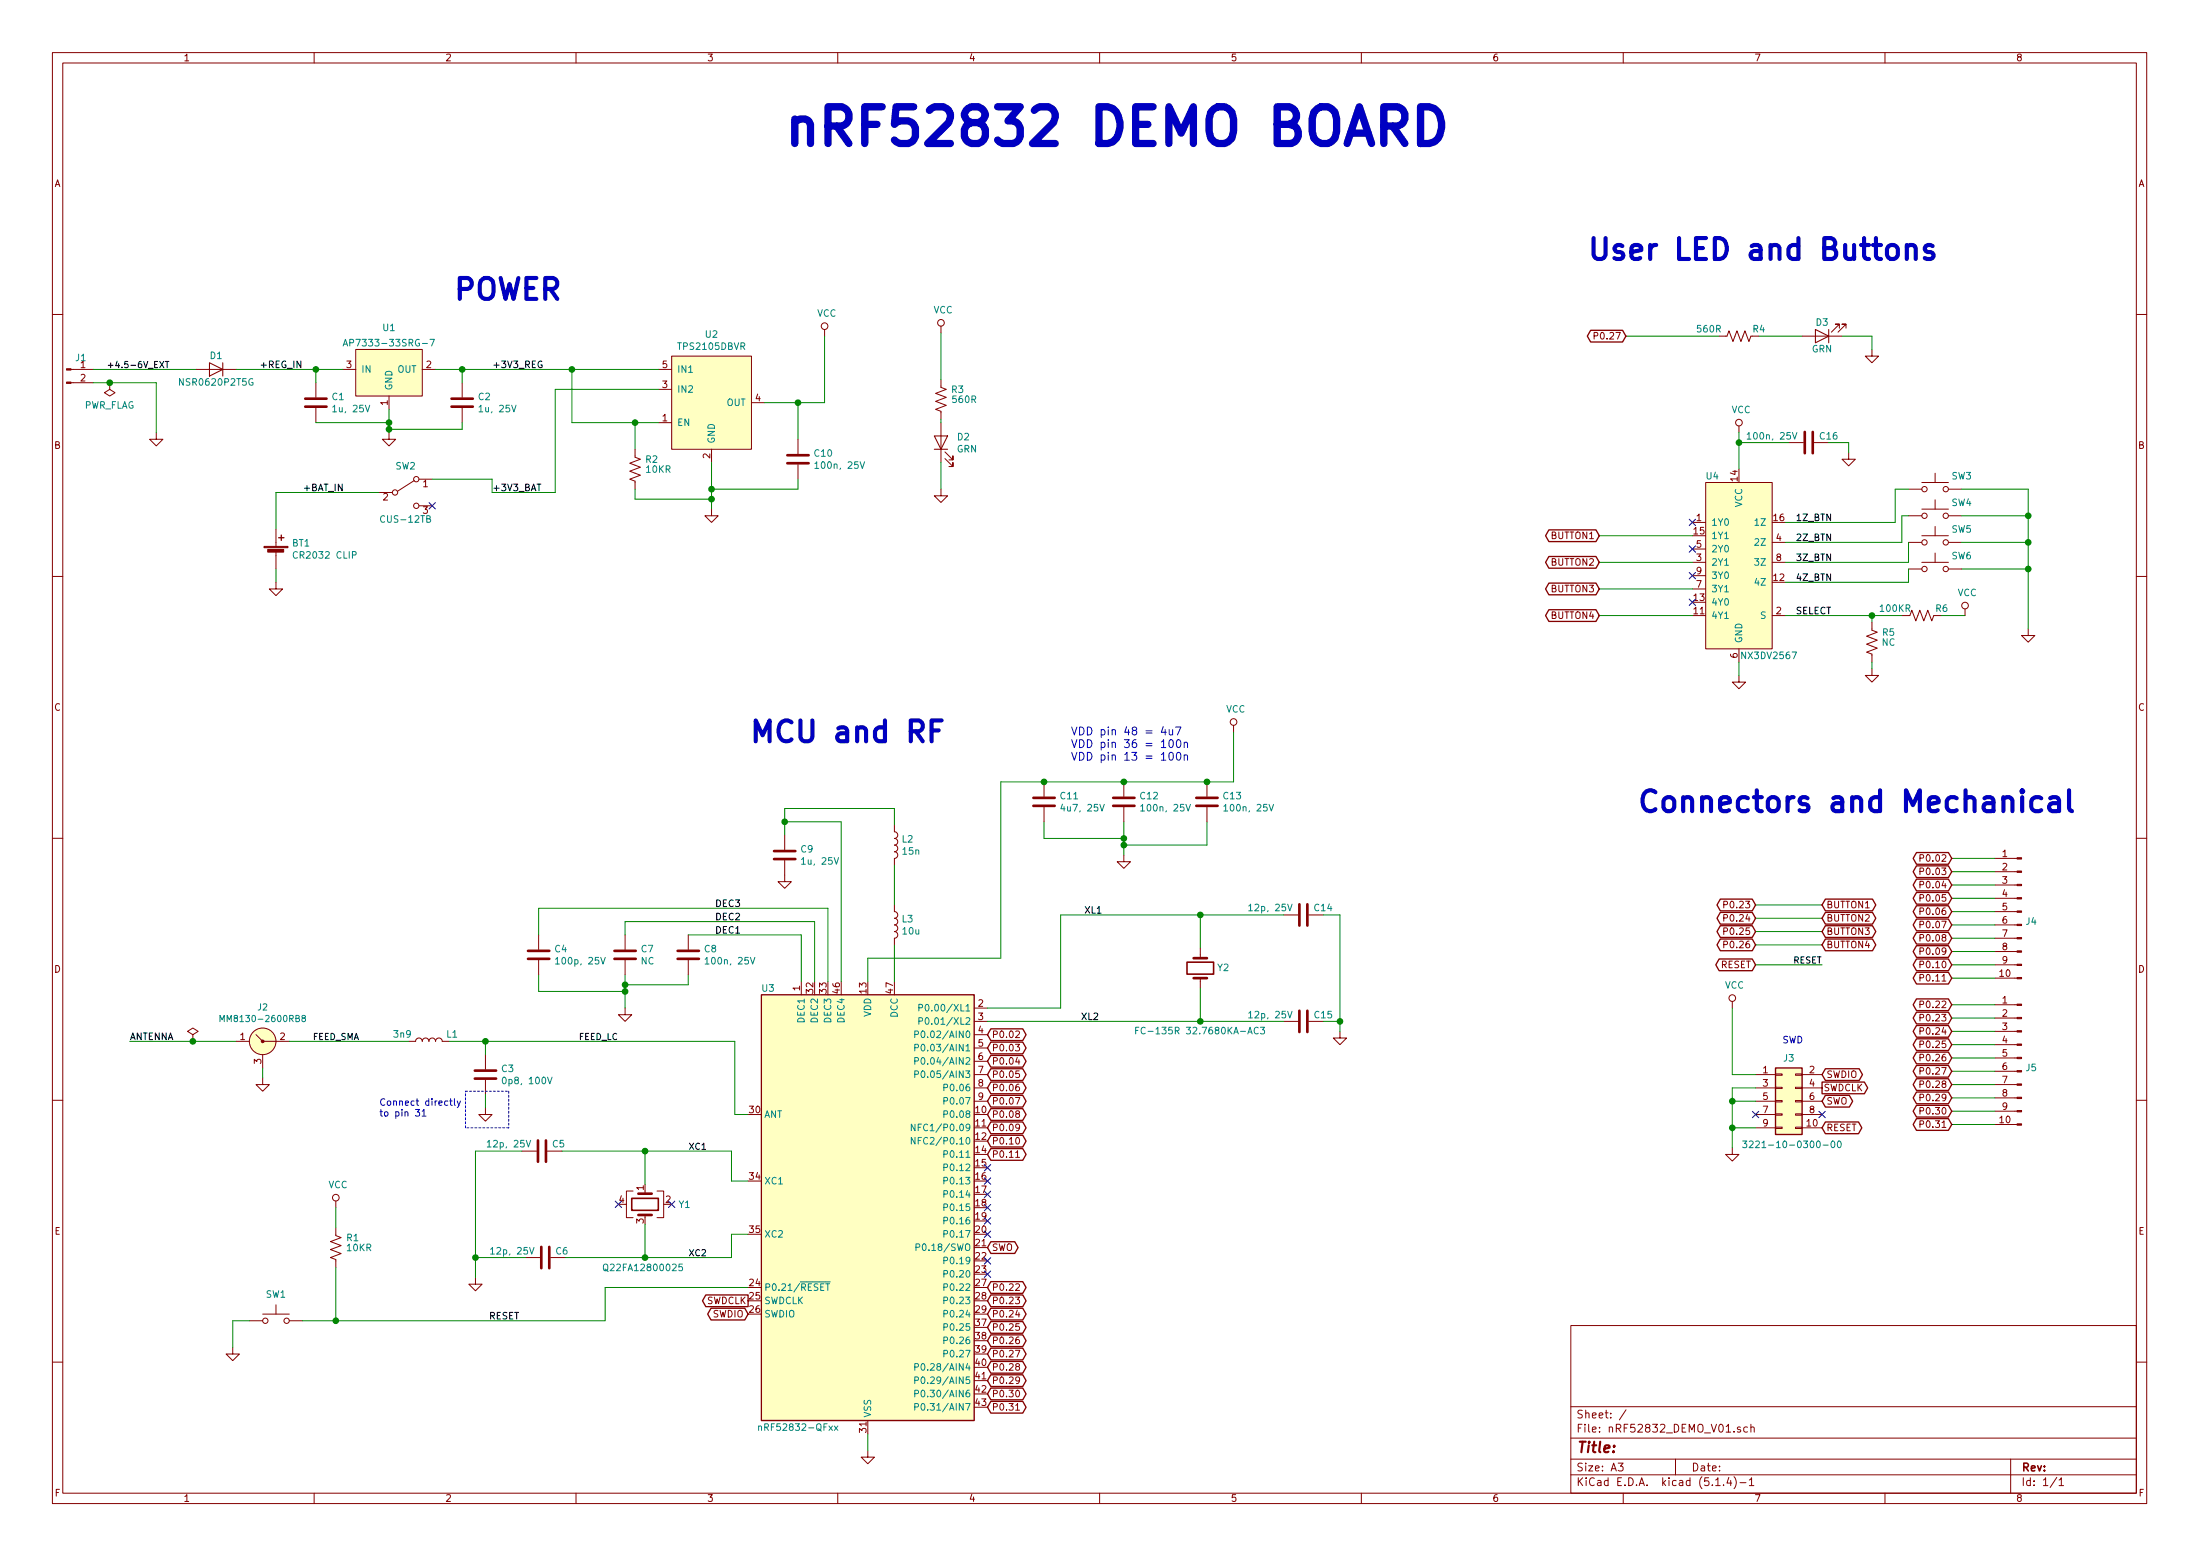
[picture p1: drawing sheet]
EESchema Schematic File Version 4
LIBS:nRF52832_DEMO_V01-cache
EELAYER 30 0
EELAYER END
$Descr A3 16535 11693
encoding utf-8
Sheet 1 1
Title ""
Date ""
Rev ""
Comp ""
Comment1 ""
Comment2 ""
Comment3 ""
Comment4 ""
$EndDescr
$Comp
L Device:C C6
U 1 1
P 4100 9450
F 0 "C6" V 4050 9575 50  0000 C CNN
F 1 "12p, 25V" V 4050 9200 50  0000 C CNN
F 2 "Capacitor_SMD:C_0402_1005Metric" H 4138 9300 50  0001 C CNN
F 3 "~" H 4100 9450 50  0001 C CNN
	1    4100 9450
	0    1    1    0   
$EndComp
$Comp
L Device:C C5
U 1 1
P 4075 8650
F 0 "C5" V 4125 8525 50  0000 C CNN
F 1 "12p, 25V" V 4125 8900 50  0000 C CNN
F 2 "Capacitor_SMD:C_0402_1005Metric" H 4113 8500 50  0001 C CNN
F 3 "~" H 4075 8650 50  0001 C CNN
	1    4075 8650
	0    -1   -1   0   
$EndComp
$Comp
L Device:C C8
U 1 1
P 5175 7175
F 0 "C8" H 5290 7221 50  0000 L CNN
F 1 "100n, 25V" H 5290 7130 50  0000 L CNN
F 2 "Capacitor_SMD:C_0402_1005Metric" H 5213 7025 50  0001 C CNN
F 3 "~" H 5175 7175 50  0001 C CNN
	1    5175 7175
	1    0    0    -1  
$EndComp
$Comp
L Device:C C11
U 1 1
P 7850 6025
F 0 "C11" H 7965 6071 50  0000 L CNN
F 1 "4u7, 25V" H 7965 5980 50  0000 L CNN
F 2 "Capacitor_SMD:C_0603_1608Metric" H 7888 5875 50  0001 C CNN
F 3 "~" H 7850 6025 50  0001 C CNN
	1    7850 6025
	1    0    0    -1  
$EndComp
$Comp
L Device:C C12
U 1 1
P 8450 6025
F 0 "C12" H 8565 6071 50  0000 L CNN
F 1 "100n, 25V" H 8565 5980 50  0000 L CNN
F 2 "Capacitor_SMD:C_0402_1005Metric" H 8488 5875 50  0001 C CNN
F 3 "~" H 8450 6025 50  0001 C CNN
	1    8450 6025
	1    0    0    -1  
$EndComp
$Comp
L Device:C C7
U 1 1
P 4700 7175
F 0 "C7" H 4815 7221 50  0000 L CNN
F 1 "NC" H 4815 7130 50  0000 L CNN
F 2 "Capacitor_SMD:C_0402_1005Metric" H 4738 7025 50  0001 C CNN
F 3 "~" H 4700 7175 50  0001 C CNN
	1    4700 7175
	1    0    0    -1  
$EndComp
$Comp
L Connector_Generic:Conn_02x05_Odd_Even J3
U 1 1
P 13400 8275
F 0 "J3" H 13450 8600 50  0000 C CNN
F 1 "3221-10-0300-00" H 13475 7950 50  0000 C CNN
F 2 "nRF52832_DEMO_V01:3221-10-0300-00" H 13400 8275 50  0001 C CNN
F 3 "~" H 13400 8275 50  0001 C CNN
	1    13400 8275
	1    0    0    -1  
$EndComp
$Comp
L Switch:SW_Push SW4
U 1 1
P 14550 3875
F 0 "SW4" H 14750 3975 50  0000 C CNN
F 1 "SW_Push" H 14550 4069 50  0001 C CNN
F 2 "nRF52832_DEMO_V01:Pushbutton_Generic" H 14550 4075 50  0001 C CNN
F 3 "~" H 14550 4075 50  0001 C CNN
	1    14550 3875
	1    0    0    -1  
$EndComp
$Comp
L Switch:SW_Push SW3
U 1 1
P 14550 3675
F 0 "SW3" H 14750 3775 50  0000 C CNN
F 1 "SW_Push" H 14550 3869 50  0001 C CNN
F 2 "nRF52832_DEMO_V01:Pushbutton_Generic" H 14550 3875 50  0001 C CNN
F 3 "~" H 14550 3875 50  0001 C CNN
	1    14550 3675
	1    0    0    -1  
$EndComp
$Comp
L Switch:SW_Push SW1
U 1 1
P 2075 9925
F 0 "SW1" H 2075 10125 50  0000 C CNN
F 1 "SW_Push" H 2075 10119 50  0001 C CNN
F 2 "nRF52832_DEMO_V01:Pushbutton_Generic" H 2075 10125 50  0001 C CNN
F 3 "~" H 2075 10125 50  0001 C CNN
	1    2075 9925
	1    0    0    -1  
$EndComp
$Comp
L Device:LED D3
U 1 1
P 13700 2525
F 0 "D3" H 13700 2425 50  0000 C CNN
F 1 "GRN" H 13700 2625 50  0000 C CNN
F 2 "LED_SMD:LED_0603_1608Metric" H 13700 2525 50  0001 C CNN
F 3 "~" H 13700 2525 50  0001 C CNN
	1    13700 2525
	-1   0    0    1   
$EndComp
$Comp
L Device:R_US R1
U 1 1
P 2525 9375
F 0 "R1" H 2600 9450 50  0000 L CNN
F 1 "10KR" H 2600 9375 50  0000 L CNN
F 2 "Resistor_SMD:R_0402_1005Metric" V 2565 9365 50  0001 C CNN
F 3 "~" H 2525 9375 50  0001 C CNN
	1    2525 9375
	1    0    0    -1  
$EndComp
$Comp
L Device:R_US R4
U 1 1
P 13075 2525
F 0 "R4" V 13125 2375 50  0000 C CNN
F 1 "560R" V 13125 2750 50  0000 C CNN
F 2 "Resistor_SMD:R_0402_1005Metric" V 13115 2515 50  0001 C CNN
F 3 "~" H 13075 2525 50  0001 C CNN
	1    13075 2525
	0    -1   -1   0   
$EndComp
Text GLabel 13700 8075 2    50   BiDi ~ 0
SWDIO
Text GLabel 13700 8275 2    50   BiDi ~ 0
SWO
Text GLabel 13700 8475 2    50   BiDi ~ 0
RESET
Text GLabel 13700 8175 2    50   Output ~ 0
SWDCLK
NoConn ~ 13700 8375
NoConn ~ 13200 8375
$Comp
L power:GND #PWR020
U 1 1
P 13025 8625
F 0 "#PWR020" H 13025 8375 50  0001 C CNN
F 1 "GND" H 13030 8452 50  0001 C CNN
F 2 "" H 13025 8625 50  0001 C CNN
F 3 "" H 13025 8625 50  0001 C CNN
	1    13025 8625
	1    0    0    -1  
$EndComp
Wire Wire Line
	13200 8175 13025 8175
Wire Wire Line
	13025 8175 13025 8275
Wire Wire Line
	13200 8275 13025 8275
Connection ~ 13025 8275
Wire Wire Line
	13025 8275 13025 8475
Wire Wire Line
	13200 8475 13025 8475
Connection ~ 13025 8475
Wire Wire Line
	13025 8475 13025 8625
Text GLabel 5625 9775 0    50   Output ~ 0
SWDCLK
Text GLabel 7425 9375 2    50   BiDi ~ 0
SWO
$Comp
L power:GND #PWR02
U 1 1
P 1750 10125
F 0 "#PWR02" H 1750 9875 50  0001 C CNN
F 1 "GND" H 1755 9952 50  0001 C CNN
F 2 "" H 1750 10125 50  0001 C CNN
F 3 "" H 1750 10125 50  0001 C CNN
	1    1750 10125
	1    0    0    -1  
$EndComp
$Comp
L power:VCC #PWR05
U 1 1
P 2525 9075
F 0 "#PWR05" H 2525 8925 50  0001 C CNN
F 1 "VCC" H 2542 9248 50  0000 C CNN
F 2 "" H 2525 9075 50  0001 C CNN
F 3 "" H 2525 9075 50  0001 C CNN
	1    2525 9075
	1    0    0    -1  
$EndComp
$Comp
L power:GND #PWR07
U 1 1
P 3575 9600
F 0 "#PWR07" H 3575 9350 50  0001 C CNN
F 1 "GND" H 3580 9427 50  0001 C CNN
F 2 "" H 3575 9600 50  0001 C CNN
F 3 "" H 3575 9600 50  0001 C CNN
	1    3575 9600
	1    0    0    -1  
$EndComp
Wire Wire Line
	3575 9600 3575 9450
Wire Wire Line
	5500 9450 5500 9275
Wire Wire Line
	5500 9275 5625 9275
Wire Wire Line
	4250 9450 4850 9450
Wire Wire Line
	3575 9450 3575 8650
Connection ~ 3575 9450
Wire Wire Line
	5500 8650 5500 8875
Wire Wire Line
	5500 8875 5625 8875
Wire Wire Line
	4225 8650 4850 8650
Connection ~ 4850 8650
Wire Wire Line
	4850 8650 5500 8650
Connection ~ 4850 9450
Wire Wire Line
	4850 9450 5500 9450
Wire Wire Line
	5625 9675 4550 9675
Wire Wire Line
	4550 9675 4550 9925
Wire Wire Line
	2525 9525 2525 9925
Wire Wire Line
	2525 9225 2525 9075
Wire Wire Line
	1750 10125 1750 9925
Wire Wire Line
	1750 9925 1875 9925
$Comp
L power:GND #PWR013
U 1 1
P 6525 10900
F 0 "#PWR013" H 6525 10650 50  0001 C CNN
F 1 "GND" H 6530 10727 50  0001 C CNN
F 2 "" H 6525 10900 50  0001 C CNN
F 3 "" H 6525 10900 50  0001 C CNN
	1    6525 10900
	1    0    0    -1  
$EndComp
Wire Wire Line
	6525 10775 6525 10900
Wire Wire Line
	4850 8900 4850 8650
Wire Wire Line
	4850 9200 4850 9450
$Comp
L Device:Crystal Y2
U 1 1
P 9025 7275
F 0 "Y2" V 9025 7150 50  0000 R CNN
F 1 "FC-135R 32.7680KA-AC3" V 8550 7775 50  0000 R CNN
F 2 "Crystal:Crystal_SMD_3215-2Pin_3.2x1.5mm" H 9025 7275 50  0001 C CNN
F 3 "~" H 9025 7275 50  0001 C CNN
	1    9025 7275
	0    -1   -1   0   
$EndComp
Wire Wire Line
	13025 8075 13200 8075
Wire Wire Line
	7525 5875 7850 5875
Wire Wire Line
	7850 5875 8450 5875
Wire Wire Line
	9275 5875 9275 5500
Connection ~ 7850 5875
Connection ~ 8450 5875
Wire Wire Line
	8450 5875 9075 5875
Connection ~ 9075 5875
Wire Wire Line
	9075 5875 9275 5875
$Comp
L power:VCC #PWR017
U 1 1
P 9275 5500
F 0 "#PWR017" H 9275 5350 50  0001 C CNN
F 1 "VCC" H 9292 5673 50  0000 C CNN
F 2 "" H 9275 5500 50  0001 C CNN
F 3 "" H 9275 5500 50  0001 C CNN
	1    9275 5500
	1    0    0    -1  
$EndComp
$Comp
L power:GND #PWR016
U 1 1
P 8450 6425
F 0 "#PWR016" H 8450 6175 50  0001 C CNN
F 1 "GND" H 8455 6252 50  0001 C CNN
F 2 "" H 8450 6425 50  0001 C CNN
F 3 "" H 8450 6425 50  0001 C CNN
	1    8450 6425
	1    0    0    -1  
$EndComp
Wire Wire Line
	7850 6175 7850 6300
Wire Wire Line
	8450 6175 8450 6300
Wire Wire Line
	7850 6300 8450 6300
Connection ~ 8450 6300
Wire Wire Line
	8450 6300 8450 6350
Wire Wire Line
	9075 6175 9075 6350
Wire Wire Line
	9075 6350 8450 6350
Text Notes 8050 5725 0    59   ~ 0
VDD pin 48 = 4u7 \nVDD pin 36 = 100n \nVDD pin 13 = 100n 
Wire Wire Line
	7425 7575 7975 7575
Wire Wire Line
	10075 7675 10075 7750
Connection ~ 10075 7675
Wire Wire Line
	9950 7675 10075 7675
Wire Wire Line
	10075 6875 10075 7675
Wire Wire Line
	9950 6875 10075 6875
$Comp
L power:GND #PWR018
U 1 1
P 10075 7750
F 0 "#PWR018" H 10075 7500 50  0001 C CNN
F 1 "GND" H 10080 7577 50  0001 C CNN
F 2 "" H 10075 7750 50  0001 C CNN
F 3 "" H 10075 7750 50  0001 C CNN
	1    10075 7750
	1    0    0    -1  
$EndComp
Wire Wire Line
	9025 7675 9650 7675
Connection ~ 9025 7675
Wire Wire Line
	9025 6875 9650 6875
Connection ~ 9025 6875
Wire Wire Line
	9025 7125 9025 6875
Wire Wire Line
	7975 6875 9025 6875
$Comp
L Device:C C14
U 1 1
P 9800 6875
F 0 "C14" V 9850 6725 50  0000 C CNN
F 1 "12p, 25V" V 9850 7125 50  0000 C CNN
F 2 "Capacitor_SMD:C_0402_1005Metric" H 9838 6725 50  0001 C CNN
F 3 "~" H 9800 6875 50  0001 C CNN
	1    9800 6875
	0    -1   -1   0   
$EndComp
$Comp
L Device:C C15
U 1 1
P 9800 7675
F 0 "C15" V 9750 7825 50  0000 C CNN
F 1 "12p, 25V" V 9750 7425 50  0000 C CNN
F 2 "Capacitor_SMD:C_0402_1005Metric" H 9838 7525 50  0001 C CNN
F 3 "~" H 9800 7675 50  0001 C CNN
	1    9800 7675
	0    1    1    0   
$EndComp
$Comp
L MCU_Nordic:nRF52832-QFxx U3
U 1 1
P 6525 9075
F 0 "U3" H 5775 10725 50  0000 C CNN
F 1 "nRF52832-QFxx" H 6000 7425 50  0000 C CNN
F 2 "Package_DFN_QFN:QFN-48-1EP_6x6mm_P0.4mm_EP4.6x4.6mm_ThermalVias" H 6525 6975 50  0001 C CNN
F 3 "http://infocenter.nordicsemi.com/pdf/nRF52832_PS_v1.4.pdf" H 6025 9275 50  0001 C CNN
	1    6525 9075
	1    0    0    -1  
$EndComp
Wire Wire Line
	6725 7100 6725 7375
$Comp
L Device:C C9
U 1 1
P 5900 6425
F 0 "C9" H 6015 6471 50  0000 L CNN
F 1 "1u, 25V" H 6015 6380 50  0000 L CNN
F 2 "Capacitor_SMD:C_0603_1608Metric" H 5938 6275 50  0001 C CNN
F 3 "~" H 5900 6425 50  0001 C CNN
	1    5900 6425
	1    0    0    -1  
$EndComp
$Comp
L power:GND #PWR011
U 1 1
P 5900 6575
F 0 "#PWR011" H 5900 6325 50  0001 C CNN
F 1 "GND" H 5905 6402 50  0001 C CNN
F 2 "" H 5900 6575 50  0001 C CNN
F 3 "" H 5900 6575 50  0001 C CNN
	1    5900 6575
	1    0    0    -1  
$EndComp
Wire Wire Line
	6725 6200 6725 6075
Wire Wire Line
	6725 6800 6725 6500
$Comp
L Device:L L2
U 1 1
P 6725 6350
F 0 "L2" H 6777 6396 50  0000 L CNN
F 1 "15n" H 6777 6305 50  0000 L CNN
F 2 "Inductor_SMD:L_0402_1005Metric" H 6725 6350 50  0001 C CNN
F 3 "~" H 6725 6350 50  0001 C CNN
	1    6725 6350
	1    0    0    -1  
$EndComp
$Comp
L Device:L L3
U 1 1
P 6725 6950
F 0 "L3" H 6777 6996 50  0000 L CNN
F 1 "10u" H 6777 6905 50  0000 L CNN
F 2 "Inductor_SMD:L_0603_1608Metric" H 6725 6950 50  0001 C CNN
F 3 "~" H 6725 6950 50  0001 C CNN
	1    6725 6950
	1    0    0    -1  
$EndComp
Wire Wire Line
	6325 7375 6325 6175
Wire Wire Line
	5900 6075 6725 6075
Wire Wire Line
	5900 6075 5900 6175
Wire Wire Line
	5900 6175 6325 6175
Connection ~ 5900 6175
Wire Wire Line
	5900 6175 5900 6275
Wire Wire Line
	6025 7375 6025 7025
Wire Wire Line
	6025 7025 5175 7025
$Comp
L power:GND #PWR09
U 1 1
P 4700 7575
F 0 "#PWR09" H 4700 7325 50  0001 C CNN
F 1 "GND" H 4705 7402 50  0001 C CNN
F 2 "" H 4700 7575 50  0001 C CNN
F 3 "" H 4700 7575 50  0001 C CNN
	1    4700 7575
	1    0    0    -1  
$EndComp
Wire Wire Line
	6125 7375 6125 6925
$Comp
L Device:C C4
U 1 1
P 4050 7175
F 0 "C4" H 4165 7221 50  0000 L CNN
F 1 "100p, 25V" H 4165 7130 50  0000 L CNN
F 2 "Capacitor_SMD:C_0402_1005Metric" H 4088 7025 50  0001 C CNN
F 3 "~" H 4050 7175 50  0001 C CNN
	1    4050 7175
	1    0    0    -1  
$EndComp
Wire Wire Line
	6125 6925 4700 6925
Wire Wire Line
	4700 6925 4700 7025
Wire Wire Line
	6225 7375 6225 6825
Wire Wire Line
	6225 6825 4050 6825
Wire Wire Line
	4050 6825 4050 7025
Wire Wire Line
	4700 7325 4700 7400
Wire Wire Line
	5175 7325 5175 7400
Wire Wire Line
	5175 7400 4700 7400
Connection ~ 4700 7400
Wire Wire Line
	4700 7400 4700 7450
Wire Wire Line
	4050 7325 4050 7450
Wire Wire Line
	4050 7450 4700 7450
Connection ~ 4700 7450
Wire Wire Line
	4700 7450 4700 7575
Wire Wire Line
	7425 7675 9025 7675
Wire Wire Line
	7975 6875 7975 7575
Text GLabel 7425 7775 2    50   BiDi ~ 0
P0.02
Text GLabel 5625 9875 0    50   BiDi ~ 0
SWDIO
Text GLabel 7425 7875 2    50   BiDi ~ 0
P0.03
Text GLabel 7425 7975 2    50   BiDi ~ 0
P0.04
Text GLabel 7425 8075 2    50   BiDi ~ 0
P0.05
Text GLabel 7425 8175 2    50   BiDi ~ 0
P0.06
Text GLabel 7425 8275 2    50   BiDi ~ 0
P0.07
Text GLabel 7425 8375 2    50   BiDi ~ 0
P0.08
Text GLabel 7425 8475 2    50   BiDi ~ 0
P0.09
Text GLabel 7425 8575 2    50   BiDi ~ 0
P0.10
Text GLabel 7425 8675 2    50   BiDi ~ 0
P0.11
Text GLabel 7425 9675 2    50   BiDi ~ 0
P0.22
Text GLabel 13200 6800 0    50   BiDi ~ 0
P0.23
Text GLabel 7425 9875 2    50   BiDi ~ 0
P0.24
Text GLabel 7425 10175 2    50   BiDi ~ 0
P0.27
Text GLabel 7425 10275 2    50   BiDi ~ 0
P0.28
Text GLabel 7425 10375 2    50   BiDi ~ 0
P0.29
Text GLabel 7425 10475 2    50   BiDi ~ 0
P0.30
Text GLabel 7425 10575 2    50   BiDi ~ 0
P0.31
Wire Wire Line
	6525 7375 6525 7200
Wire Wire Line
	6525 7200 7525 7200
Wire Wire Line
	7525 7200 7525 5875
Connection ~ 8450 6350
Wire Wire Line
	8450 6350 8450 6425
$Comp
L Device:LED D2
U 1 1
P 7075 3325
F 0 "D2" V 7114 3208 50  0000 R CNN
F 1 "GRN" V 7023 3208 50  0000 R CNN
F 2 "LED_SMD:LED_0603_1608Metric" H 7075 3325 50  0001 C CNN
F 3 "~" H 7075 3325 50  0001 C CNN
F 4 "" V 7075 3325 50  0001 C CNN "MPN"
	1    7075 3325
	0    -1   -1   0   
$EndComp
$Comp
L Device:R_US R3
U 1 1
P 7075 3000
F 0 "R3" H 7200 3075 50  0000 C CNN
F 1 "560R" H 7250 3000 50  0000 C CNN
F 2 "Resistor_SMD:R_0402_1005Metric" V 7115 2990 50  0001 C CNN
F 3 "~" H 7075 3000 50  0001 C CNN
	1    7075 3000
	1    0    0    -1  
$EndComp
$Comp
L nRF52832_DEMO_V01:NX3DV2567 U4
U 1 1
P 13075 4175
F 0 "U4" H 12875 4775 50  0000 C CNN
F 1 "NX3DV2567" H 13300 3425 50  0000 C CNN
F 2 "Package_DFN_QFN:QFN-16-1EP_3x3mm_P0.5mm_EP1.75x1.75mm" H 12875 4775 50  0001 C CNN
F 3 "" H 12875 4775 50  0001 C CNN
	1    13075 4175
	1    0    0    -1  
$EndComp
$Comp
L Switch:SW_Push SW5
U 1 1
P 14550 4075
F 0 "SW5" H 14750 4175 50  0000 C CNN
F 1 "SW_Push" H 14550 4269 50  0001 C CNN
F 2 "nRF52832_DEMO_V01:Pushbutton_Generic" H 14550 4275 50  0001 C CNN
F 3 "~" H 14550 4275 50  0001 C CNN
	1    14550 4075
	1    0    0    -1  
$EndComp
$Comp
L Switch:SW_Push SW6
U 1 1
P 14550 4275
F 0 "SW6" H 14750 4375 50  0000 C CNN
F 1 "TL1015AF160QG" H 14550 4469 50  0001 C CNN
F 2 "nRF52832_DEMO_V01:Pushbutton_Generic" H 14550 4475 50  0001 C CNN
F 3 "~" H 14550 4475 50  0001 C CNN
	1    14550 4275
	1    0    0    -1  
$EndComp
Wire Wire Line
	12025 4625 12725 4625
Wire Wire Line
	12025 4425 12725 4425
Wire Wire Line
	12025 4225 12725 4225
Wire Wire Line
	12025 4025 12725 4025
NoConn ~ 12725 3925
NoConn ~ 12725 4125
NoConn ~ 12725 4325
NoConn ~ 12725 4525
$Comp
L power:GND #PWR022
U 1 1
P 13075 5075
F 0 "#PWR022" H 13075 4825 50  0001 C CNN
F 1 "GND" H 13080 4902 50  0001 C CNN
F 2 "" H 13075 5075 50  0001 C CNN
F 3 "" H 13075 5075 50  0001 C CNN
	1    13075 5075
	1    0    0    -1  
$EndComp
$Comp
L power:VCC #PWR021
U 1 1
P 13075 3250
F 0 "#PWR021" H 13075 3100 50  0001 C CNN
F 1 "VCC" H 13092 3423 50  0000 C CNN
F 2 "" H 13075 3250 50  0001 C CNN
F 3 "" H 13075 3250 50  0001 C CNN
	1    13075 3250
	1    0    0    -1  
$EndComp
Wire Wire Line
	13075 3525 13075 3325
Wire Wire Line
	13075 4975 13075 5075
$Comp
L power:GND #PWR027
U 1 1
P 15250 4725
F 0 "#PWR027" H 15250 4475 50  0001 C CNN
F 1 "GND" H 15255 4552 50  0001 C CNN
F 2 "" H 15250 4725 50  0001 C CNN
F 3 "" H 15250 4725 50  0001 C CNN
	1    15250 4725
	-1   0    0    -1  
$EndComp
Wire Wire Line
	15250 3675 15250 3875
Connection ~ 15250 3875
Wire Wire Line
	15250 3875 15250 4075
Connection ~ 15250 4075
Wire Wire Line
	15250 4075 15250 4275
Connection ~ 15250 4275
Wire Wire Line
	15250 4275 15250 4725
Wire Wire Line
	13425 4375 14350 4375
Wire Wire Line
	14350 4375 14350 4275
Wire Wire Line
	13425 4225 14350 4225
Wire Wire Line
	14350 4225 14350 4075
Wire Wire Line
	13425 4075 14300 4075
Wire Wire Line
	14300 4075 14300 3875
Wire Wire Line
	14300 3875 14350 3875
Wire Wire Line
	13425 3925 14250 3925
Wire Wire Line
	14250 3925 14250 3675
Wire Wire Line
	14250 3675 14350 3675
$Comp
L power:GND #PWR025
U 1 1
P 14075 5025
F 0 "#PWR025" H 14075 4775 50  0001 C CNN
F 1 "GND" H 14080 4852 50  0001 C CNN
F 2 "" H 14075 5025 50  0001 C CNN
F 3 "" H 14075 5025 50  0001 C CNN
	1    14075 5025
	1    0    0    -1  
$EndComp
$Comp
L power:VCC #PWR026
U 1 1
P 14775 4625
F 0 "#PWR026" H 14775 4475 50  0001 C CNN
F 1 "VCC" H 14792 4798 50  0000 C CNN
F 2 "" H 14775 4625 50  0001 C CNN
F 3 "" H 14775 4625 50  0001 C CNN
	1    14775 4625
	1    0    0    -1  
$EndComp
Text GLabel 12025 4025 0    50   BiDi ~ 0
BUTTON1
Text GLabel 12025 4225 0    50   BiDi ~ 0
BUTTON2
Text GLabel 12025 4425 0    50   BiDi ~ 0
BUTTON3
Text GLabel 12025 4625 0    50   BiDi ~ 0
BUTTON4
Text GLabel 13700 6800 2    50   BiDi ~ 0
BUTTON1
Text GLabel 13700 6900 2    50   BiDi ~ 0
BUTTON2
Text GLabel 13700 7000 2    50   BiDi ~ 0
BUTTON3
Text GLabel 13700 7100 2    50   BiDi ~ 0
BUTTON4
Wire Wire Line
	13200 6800 13700 6800
Wire Wire Line
	13200 6900 13700 6900
Wire Wire Line
	13200 7000 13700 7000
Wire Wire Line
	13200 7100 13700 7100
$Comp
L power:GND #PWR024
U 1 1
P 14075 2625
F 0 "#PWR024" H 14075 2375 50  0001 C CNN
F 1 "GND" H 14080 2452 50  0001 C CNN
F 2 "" H 14075 2625 50  0001 C CNN
F 3 "" H 14075 2625 50  0001 C CNN
	1    14075 2625
	1    0    0    -1  
$EndComp
Wire Wire Line
	14075 2525 14075 2625
Wire Wire Line
	13850 2525 14075 2525
Wire Wire Line
	13225 2525 13550 2525
$Comp
L power:GND #PWR015
U 1 1
P 7075 3675
F 0 "#PWR015" H 7075 3425 50  0001 C CNN
F 1 "GND" H 7080 3502 50  0001 C CNN
F 2 "" H 7075 3675 50  0001 C CNN
F 3 "" H 7075 3675 50  0001 C CNN
	1    7075 3675
	1    0    0    -1  
$EndComp
$Comp
L power:VCC #PWR014
U 1 1
P 7075 2500
F 0 "#PWR014" H 7075 2350 50  0001 C CNN
F 1 "VCC" H 7092 2673 50  0000 C CNN
F 2 "" H 7075 2500 50  0001 C CNN
F 3 "" H 7075 2500 50  0001 C CNN
	1    7075 2500
	1    0    0    -1  
$EndComp
Wire Wire Line
	7075 3475 7075 3675
Text GLabel 7425 9975 2    50   BiDi ~ 0
P0.25
Text GLabel 7425 10075 2    50   BiDi ~ 0
P0.26
$Comp
L power:VCC #PWR019
U 1 1
P 13025 7575
F 0 "#PWR019" H 13025 7425 50  0001 C CNN
F 1 "VCC" H 13042 7748 50  0000 C CNN
F 2 "" H 13025 7575 50  0001 C CNN
F 3 "" H 13025 7575 50  0001 C CNN
	1    13025 7575
	1    0    0    -1  
$EndComp
Wire Wire Line
	13025 8075 13025 7575
$Comp
L Connector:Conn_01x02_Male J1
U 1 1
P 500 2775
F 0 "J1" H 608 2864 50  0000 C CNN
F 1 "M20-8890245" H 608 2865 50  0001 C CNN
F 2 "nRF52832_DEMO_V01:M20-8890245" H 500 2775 50  0001 C CNN
F 3 "~" H 500 2775 50  0001 C CNN
	1    500  2775
	1    0    0    -1  
$EndComp
Text Label 1950 2775 0    50   ~ 0
+REG_IN
Wire Wire Line
	700  2875 825  2875
Text Label 3700 2775 0    50   ~ 0
+3V3_REG
$Comp
L Connector:Conn_01x10_Male J5
U 1 1
P 15200 7950
F 0 "J5" H 15173 7878 50  0000 R CNN
F 1 "Conn_01x10_Male" H 15308 8440 50  0001 C CNN
F 2 "Connector_PinSocket_2.54mm:PinSocket_1x10_P2.54mm_Vertical" H 15200 7950 50  0001 C CNN
F 3 "~" H 15200 7950 50  0001 C CNN
	1    15200 7950
	-1   0    0    -1  
$EndComp
Text GLabel 14675 6450 0    50   BiDi ~ 0
P0.02
Text GLabel 14675 6550 0    50   BiDi ~ 0
P0.03
Text GLabel 14675 6650 0    50   BiDi ~ 0
P0.04
Text GLabel 14675 6750 0    50   BiDi ~ 0
P0.05
Text GLabel 14675 6850 0    50   BiDi ~ 0
P0.06
Text GLabel 14675 6950 0    50   BiDi ~ 0
P0.07
Text GLabel 14675 7050 0    50   BiDi ~ 0
P0.08
Text GLabel 14675 7150 0    50   BiDi ~ 0
P0.09
Text GLabel 14675 7250 0    50   BiDi ~ 0
P0.10
Text GLabel 14675 8150 0    50   BiDi ~ 0
P0.28
Text GLabel 14675 8250 0    50   BiDi ~ 0
P0.29
Text GLabel 14675 8350 0    50   BiDi ~ 0
P0.30
Text GLabel 14675 8450 0    50   BiDi ~ 0
P0.31
Text GLabel 13200 6900 0    50   BiDi ~ 0
P0.24
Text GLabel 12225 2525 0    50   BiDi ~ 0
P0.27
Text GLabel 13200 7000 0    50   BiDi ~ 0
P0.25
Text GLabel 13200 7100 0    50   BiDi ~ 0
P0.26
Text GLabel 14675 7650 0    50   BiDi ~ 0
P0.23
Text GLabel 14675 7750 0    50   BiDi ~ 0
P0.24
Text GLabel 14675 8050 0    50   BiDi ~ 0
P0.27
Text GLabel 14675 7850 0    50   BiDi ~ 0
P0.25
Text GLabel 14675 7950 0    50   BiDi ~ 0
P0.26
Text GLabel 7425 9775 2    50   BiDi ~ 0
P0.23
Text GLabel 14675 7550 0    50   BiDi ~ 0
P0.22
$Comp
L Connector:Conn_01x10_Male J4
U 1 1
P 15200 6850
F 0 "J4" H 15173 6778 50  0000 R CNN
F 1 "Conn_01x10_Male" H 15308 7340 50  0001 C CNN
F 2 "Connector_PinSocket_2.54mm:PinSocket_1x10_P2.54mm_Vertical" H 15200 6850 50  0001 C CNN
F 3 "~" H 15200 6850 50  0001 C CNN
	1    15200 6850
	-1   0    0    -1  
$EndComp
Text GLabel 14675 7350 0    50   BiDi ~ 0
P0.11
$Comp
L nRF52832_DEMO_V01:AP7333-33SAG-7 U1
U 1 1
P 2925 2775
F 0 "U1" H 2925 3090 50  0000 C CNN
F 1 "AP7333-33SRG-7" H 2925 2975 50  0000 C CNN
F 2 "Package_TO_SOT_SMD:SOT-23" H 2975 3075 50  0001 C CNN
F 3 "" H 2975 3075 50  0001 C CNN
	1    2925 2775
	1    0    0    -1  
$EndComp
$Comp
L power:GND #PWR04
U 1 1
P 2075 4375
F 0 "#PWR04" H 2075 4125 50  0001 C CNN
F 1 "GND" H 2080 4202 50  0001 C CNN
F 2 "" H 2075 4375 50  0001 C CNN
F 3 "" H 2075 4375 50  0001 C CNN
	1    2075 4375
	1    0    0    -1  
$EndComp
$Comp
L Switch:SW_SPDT SW2
U 1 1
P 3050 3700
F 0 "SW2" H 3050 3900 50  0000 C CNN
F 1 "CUS-12TB" H 3050 3500 50  0000 C CNN
F 2 "nRF52832_DEMO_V01:CUS-12TB" H 3050 3700 50  0001 C CNN
F 3 "~" H 3050 3700 50  0001 C CNN
	1    3050 3700
	1    0    0    -1  
$EndComp
Text Label 2275 3700 0    50   ~ 0
+BAT_IN
Wire Wire Line
	2075 3700 2850 3700
Wire Wire Line
	2075 3975 2075 3700
Wire Wire Line
	2075 4375 2075 4275
$Comp
L Device:Battery_Cell BT1
U 1 1
P 2075 4175
F 0 "BT1" H 2193 4271 50  0000 L CNN
F 1 "CR2032 CLIP" H 2193 4180 50  0000 L CNN
F 2 "nRF52832_DEMO_V01:BC-2003-G-TR" V 2075 4235 50  0001 C CNN
F 3 "~" V 2075 4235 50  0001 C CNN
	1    2075 4175
	1    0    0    -1  
$EndComp
NoConn ~ 7425 8775
NoConn ~ 7425 8875
NoConn ~ 7425 8975
NoConn ~ 7425 9075
NoConn ~ 7425 9175
NoConn ~ 7425 9275
NoConn ~ 7425 9475
NoConn ~ 7425 9575
Connection ~ 2525 9925
Wire Wire Line
	2525 9925 2275 9925
Wire Wire Line
	14675 6450 15000 6450
Wire Wire Line
	14675 6550 15000 6550
Wire Wire Line
	14675 6650 15000 6650
Wire Wire Line
	14675 6750 15000 6750
Wire Wire Line
	14675 6850 15000 6850
Wire Wire Line
	14675 6950 15000 6950
Wire Wire Line
	14675 7050 15000 7050
Wire Wire Line
	14675 7150 15000 7150
Wire Wire Line
	15000 7250 14675 7250
Wire Wire Line
	14675 7350 15000 7350
Wire Wire Line
	14675 7550 15000 7550
Wire Wire Line
	14675 7650 15000 7650
Wire Wire Line
	14675 7750 15000 7750
Wire Wire Line
	14675 7850 15000 7850
Wire Wire Line
	14675 7950 15000 7950
Wire Wire Line
	14675 8050 15000 8050
Wire Wire Line
	14675 8150 15000 8150
Wire Wire Line
	14675 8250 15000 8250
Wire Wire Line
	15000 8350 14675 8350
Wire Wire Line
	14675 8450 15000 8450
$Comp
L Device:C C3
U 1 1
P 3650 8075
F 0 "C3" H 3765 8121 50  0000 L CNN
F 1 "0p8, 100V" H 3765 8030 50  0000 L CNN
F 2 "Capacitor_SMD:C_0402_1005Metric" H 3688 7925 50  0001 C CNN
F 3 "~" H 3650 8075 50  0001 C CNN
	1    3650 8075
	1    0    0    -1  
$EndComp
Text Label 975  7825 0    50   ~ 0
ANTENNA
Wire Wire Line
	3650 7825 3650 7925
Wire Wire Line
	5525 7825 5525 8375
Wire Wire Line
	5525 8375 5625 8375
$Comp
L power:GND #PWR08
U 1 1
P 3650 8325
F 0 "#PWR08" H 3650 8075 50  0001 C CNN
F 1 "GND" H 3655 8152 50  0001 C CNN
F 2 "" H 3650 8325 50  0001 C CNN
F 3 "" H 3650 8325 50  0001 C CNN
	1    3650 8325
	1    0    0    -1  
$EndComp
Wire Wire Line
	3650 8225 3650 8325
Wire Notes Line
	3500 8200 3825 8200
Wire Notes Line
	3825 8200 3825 8475
Wire Notes Line
	3825 8475 3500 8475
Wire Notes Line
	3500 8475 3500 8200
Text Notes 2850 8400 0    50   ~ 0
Connect directly\nto pin 31
Text Notes 13400 7850 0    50   ~ 0
SWD
$Comp
L Device:Crystal_GND24 Y1
U 1 1
P 4850 9050
F 0 "Y1" V 4850 9300 50  0000 L CNN
F 1 "Q22FA12800025" V 5325 8725 50  0000 L CNN
F 2 "Crystal:Crystal_SMD_2016-4Pin_2.0x1.6mm" H 4850 9050 50  0001 C CNN
F 3 "~" H 4850 9050 50  0001 C CNN
	1    4850 9050
	0    1    1    0   
$EndComp
Wire Wire Line
	9025 7425 9025 7675
$Comp
L nRF52832_DEMO_V01:TPS2105DBVR U2
U 1 1
P 5350 3025
F 0 "U2" H 5350 3540 50  0000 C CNN
F 1 "TPS2105DBVR" H 5350 3449 50  0000 C CNN
F 2 "Package_TO_SOT_SMD:SOT-23-5" H 5400 1975 50  0001 C CNN
F 3 "" H 5400 1975 50  0001 C CNN
	1    5350 3025
	1    0    0    -1  
$EndComp
Wire Wire Line
	4175 3700 4175 2925
Wire Wire Line
	4175 2925 4950 2925
Wire Wire Line
	4950 3175 4775 3175
Wire Wire Line
	4300 3175 4300 2775
Connection ~ 4300 2775
Wire Wire Line
	4300 2775 4950 2775
$Comp
L power:GND #PWR010
U 1 1
P 5350 3825
F 0 "#PWR010" H 5350 3575 50  0001 C CNN
F 1 "GND" H 5355 3652 50  0001 C CNN
F 2 "" H 5350 3825 50  0001 C CNN
F 3 "" H 5350 3825 50  0001 C CNN
	1    5350 3825
	1    0    0    -1  
$EndComp
Wire Wire Line
	4775 3175 4775 3375
Wire Wire Line
	4775 3750 5350 3750
Wire Wire Line
	5350 3750 5350 3675
Wire Wire Line
	4775 3675 4775 3750
Connection ~ 4775 3175
Wire Wire Line
	4775 3175 4300 3175
Wire Wire Line
	5350 3750 5350 3825
Connection ~ 5350 3750
$Comp
L power:VCC #PWR012
U 1 1
P 6200 2525
F 0 "#PWR012" H 6200 2375 50  0001 C CNN
F 1 "VCC" H 6217 2698 50  0000 C CNN
F 2 "" H 6200 2525 50  0001 C CNN
F 3 "" H 6200 2525 50  0001 C CNN
	1    6200 2525
	1    0    0    -1  
$EndComp
Wire Wire Line
	5750 3025 6000 3025
Wire Wire Line
	6200 2525 6200 3025
Text Label 3700 3700 0    50   ~ 0
+3V3_BAT
$Comp
L Device:C C13
U 1 1
P 9075 6025
F 0 "C13" H 9190 6071 50  0000 L CNN
F 1 "100n, 25V" H 9190 5980 50  0000 L CNN
F 2 "Capacitor_SMD:C_0402_1005Metric" H 9113 5875 50  0001 C CNN
F 3 "~" H 9075 6025 50  0001 C CNN
	1    9075 6025
	1    0    0    -1  
$EndComp
$Comp
L Device:C C10
U 1 1
P 6000 3450
F 0 "C10" H 6115 3496 50  0000 L CNN
F 1 "100n, 25V" H 6115 3405 50  0000 L CNN
F 2 "Capacitor_SMD:C_0402_1005Metric" H 6038 3300 50  0001 C CNN
F 3 "~" H 6000 3450 50  0001 C CNN
	1    6000 3450
	1    0    0    -1  
$EndComp
Wire Wire Line
	6000 3025 6000 3300
Wire Wire Line
	6000 3675 5350 3675
Wire Wire Line
	6000 3600 6000 3675
Connection ~ 6000 3025
Wire Wire Line
	6000 3025 6200 3025
Connection ~ 5350 3675
Wire Wire Line
	5350 3675 5350 3475
$Comp
L Device:C C2
U 1 1
P 3475 3025
F 0 "C2" H 3590 3071 50  0000 L CNN
F 1 "1u, 25V" H 3590 2980 50  0000 L CNN
F 2 "Capacitor_SMD:C_0603_1608Metric" H 3513 2875 50  0001 C CNN
F 3 "~" H 3475 3025 50  0001 C CNN
	1    3475 3025
	1    0    0    -1  
$EndComp
$Comp
L Device:C C1
U 1 1
P 2375 3025
F 0 "C1" H 2490 3071 50  0000 L CNN
F 1 "1u, 25V" H 2490 2980 50  0000 L CNN
F 2 "Capacitor_SMD:C_0603_1608Metric" H 2413 2875 50  0001 C CNN
F 3 "~" H 2375 3025 50  0001 C CNN
	1    2375 3025
	1    0    0    -1  
$EndComp
Wire Wire Line
	3275 2775 3475 2775
Wire Wire Line
	3475 2875 3475 2775
Connection ~ 3475 2775
Wire Wire Line
	3475 2775 4300 2775
Wire Wire Line
	2375 2875 2375 2775
Wire Wire Line
	700  2775 1475 2775
Wire Wire Line
	2375 2775 2575 2775
Wire Wire Line
	2925 3075 2925 3175
Wire Wire Line
	2375 3175 2925 3175
Connection ~ 2925 3175
Wire Wire Line
	2925 3175 2925 3225
Wire Wire Line
	3475 3175 3475 3225
Wire Wire Line
	3475 3225 2925 3225
Connection ~ 2925 3225
Wire Wire Line
	2925 3225 2925 3250
$Comp
L power:GND #PWR06
U 1 1
P 2925 3250
F 0 "#PWR06" H 2925 3000 50  0001 C CNN
F 1 "GND" H 2930 3077 50  0001 C CNN
F 2 "" H 2925 3250 50  0001 C CNN
F 3 "" H 2925 3250 50  0001 C CNN
	1    2925 3250
	1    0    0    -1  
$EndComp
$Comp
L power:GND #PWR01
U 1 1
P 1175 3250
F 0 "#PWR01" H 1175 3000 50  0001 C CNN
F 1 "GND" H 1180 3077 50  0001 C CNN
F 2 "" H 1175 3250 50  0001 C CNN
F 3 "" H 1175 3250 50  0001 C CNN
	1    1175 3250
	1    0    0    -1  
$EndComp
Wire Wire Line
	1175 3250 1175 2875
$Comp
L power:PWR_FLAG #FLG01
U 1 1
P 825 2875
F 0 "#FLG01" H 825 2950 50  0001 C CNN
F 1 "PWR_FLAG" H 825 3048 50  0000 C CNN
F 2 "" H 825 2875 50  0001 C CNN
F 3 "~" H 825 2875 50  0001 C CNN
	1    825  2875
	-1   0    0    1   
$EndComp
Connection ~ 825  2875
Wire Wire Line
	825  2875 1175 2875
Text Notes 3400 2275 0    157  ~ 31
POWER
Text Notes 5625 5600 0    157  ~ 31
MCU and RF
Text Notes 12300 6125 0    157  ~ 31
Connectors and Mechanical
Text Notes 11925 1975 0    157  ~ 31
User LED and Buttons
Text Notes 5875 1125 0    276  ~ 55
nRF52832 DEMO BOARD
$Comp
L Device:R_US R2
U 1 1
P 4775 3525
F 0 "R2" H 4900 3600 50  0000 C CNN
F 1 "10KR" H 4950 3525 50  0000 C CNN
F 2 "Resistor_SMD:R_0402_1005Metric" V 4815 3515 50  0001 C CNN
F 3 "~" H 4775 3525 50  0001 C CNN
	1    4775 3525
	1    0    0    -1  
$EndComp
Wire Wire Line
	3575 8650 3925 8650
Wire Wire Line
	3575 9450 3950 9450
Wire Wire Line
	7075 3150 7075 3175
Text Label 8125 7675 0    50   ~ 0
XL2
Text Label 8150 6875 0    50   ~ 0
XL1
Text Label 3675 9925 0    50   ~ 0
RESET
Wire Wire Line
	2525 9925 4550 9925
Text Label 5375 7025 0    50   ~ 0
DEC1
Text Label 5375 6925 0    50   ~ 0
DEC2
Text Label 5375 6825 0    50   ~ 0
DEC3
Text Label 13500 3925 0    50   ~ 0
1Z_BTN
Text Label 13500 4075 0    50   ~ 0
2Z_BTN
Text Label 13500 4225 0    50   ~ 0
3Z_BTN
Text Label 13500 4375 0    50   ~ 0
4Z_BTN
Text Label 13500 4625 0    50   ~ 0
SELECT
Wire Wire Line
	14750 3675 15250 3675
Wire Wire Line
	14750 3875 15250 3875
Wire Wire Line
	14750 4075 15250 4075
Wire Wire Line
	14750 4275 15250 4275
Wire Wire Line
	14600 4625 14775 4625
$Comp
L Device:C C16
U 1 1
P 13600 3325
F 0 "C16" V 13550 3400 50  0000 L CNN
F 1 "100n, 25V" V 13550 2850 50  0000 L CNN
F 2 "Capacitor_SMD:C_0402_1005Metric" H 13638 3175 50  0001 C CNN
F 3 "~" H 13600 3325 50  0001 C CNN
	1    13600 3325
	0    1    1    0   
$EndComp
$Comp
L power:GND #PWR023
U 1 1
P 13900 3400
F 0 "#PWR023" H 13900 3150 50  0001 C CNN
F 1 "GND" H 13905 3227 50  0001 C CNN
F 2 "" H 13900 3400 50  0001 C CNN
F 3 "" H 13900 3400 50  0001 C CNN
	1    13900 3400
	1    0    0    -1  
$EndComp
Wire Wire Line
	13075 3325 13450 3325
Connection ~ 13075 3325
Wire Wire Line
	13075 3325 13075 3250
Wire Wire Line
	13750 3325 13900 3325
Wire Wire Line
	13900 3325 13900 3400
$Comp
L Device:R_US R6
U 1 1
P 14450 4625
F 0 "R6" V 14500 4475 50  0000 C CNN
F 1 "100KR" V 14500 4825 50  0000 C CNN
F 2 "Resistor_SMD:R_0402_1005Metric" V 14490 4615 50  0001 C CNN
F 3 "~" H 14450 4625 50  0001 C CNN
	1    14450 4625
	0    -1   -1   0   
$EndComp
$Comp
L Device:R_US R5
U 1 1
P 14075 4825
F 0 "R5" H 14200 4900 50  0000 C CNN
F 1 "NC" H 14200 4825 50  0000 C CNN
F 2 "Resistor_SMD:R_0402_1005Metric" V 14115 4815 50  0001 C CNN
F 3 "~" H 14075 4825 50  0001 C CNN
	1    14075 4825
	1    0    0    -1  
$EndComp
Wire Wire Line
	13425 4625 14075 4625
Wire Wire Line
	14075 5025 14075 4975
Wire Wire Line
	14075 4675 14075 4625
Connection ~ 14075 4625
Wire Wire Line
	14075 4625 14300 4625
Text GLabel 13200 7250 0    50   BiDi ~ 0
RESET
Wire Wire Line
	13200 7250 13700 7250
Text Label 13700 7250 2    47   ~ 0
RESET
$Comp
L power:PWR_FLAG #FLG02
U 1 1
P 1450 7825
F 0 "#FLG02" H 1450 7900 50  0001 C CNN
F 1 "PWR_FLAG" H 1450 7998 50  0001 C CNN
F 2 "" H 1450 7825 50  0001 C CNN
F 3 "~" H 1450 7825 50  0001 C CNN
	1    1450 7825
	1    0    0    -1  
$EndComp
Wire Wire Line
	1775 7825 1450 7825
Text Label 4350 7825 0    47   ~ 0
FEED_LC
NoConn ~ 3250 3800
Wire Wire Line
	3250 3600 3700 3600
Wire Wire Line
	3700 3600 3700 3700
Wire Wire Line
	3700 3700 4175 3700
Text Label 5175 8650 0    47   ~ 0
XC1
Text Label 5175 9450 0    47   ~ 0
XC2
NoConn ~ 4650 9050
NoConn ~ 5050 9050
Wire Wire Line
	12225 2525 12925 2525
Wire Wire Line
	7075 2500 7075 2850
$Comp
L Device:D D1
U 1 1
P 1625 2775
F 0 "D1" H 1625 2675 50  0000 C CNN
F 1 "NSR0620P2T5G" H 1625 2875 50  0000 C CNN
F 2 "nRF52832_DEMO_V01:NSR0620P2T5G" H 1625 2775 50  0001 C CNN
F 3 "~" H 1625 2775 50  0001 C CNN
	1    1625 2775
	-1   0    0    1   
$EndComp
Wire Wire Line
	1775 2775 2375 2775
Connection ~ 2375 2775
Text Label 800  2775 0    47   ~ 0
+4.5-6V_EXT
$Comp
L nRF52832_DEMO_V01:MM8130-2600RB8 J2
U 1 1
P 1975 7825
F 0 "J2" H 1975 8084 47  0000 C CNN
F 1 "MM8130-2600RB8" H 1975 7997 47  0000 C CNN
F 2 "nRF52832_DEMO_V01:MM8130-2600RB8" H 1975 7275 47  0001 C CNN
F 3 "" H 1975 7275 47  0001 C CNN
	1    1975 7825
	1    0    0    -1  
$EndComp
$Comp
L power:GND #PWR03
U 1 1
P 1975 8100
F 0 "#PWR03" H 1975 7850 50  0001 C CNN
F 1 "GND" H 1980 7927 50  0001 C CNN
F 2 "" H 1975 8100 50  0001 C CNN
F 3 "" H 1975 8100 50  0001 C CNN
	1    1975 8100
	1    0    0    -1  
$EndComp
Wire Wire Line
	1975 8025 1975 8100
Connection ~ 1450 7825
Wire Wire Line
	1450 7825 975  7825
Wire Wire Line
	3075 7825 2175 7825
$Comp
L Device:L L1
U 1 1
P 3225 7825
F 0 "L1" V 3275 7650 50  0000 C CNN
F 1 "3n9" V 3275 8025 50  0000 C CNN
F 2 "Inductor_SMD:L_0402_1005Metric" H 3225 7825 50  0001 C CNN
F 3 "~" H 3225 7825 50  0001 C CNN
	1    3225 7825
	0    -1   -1   0   
$EndComp
Connection ~ 3650 7825
Wire Wire Line
	3650 7825 5525 7825
Wire Wire Line
	3375 7825 3650 7825
Text Label 2350 7825 0    47   ~ 0
FEED_SMA
$EndSCHEMATC
